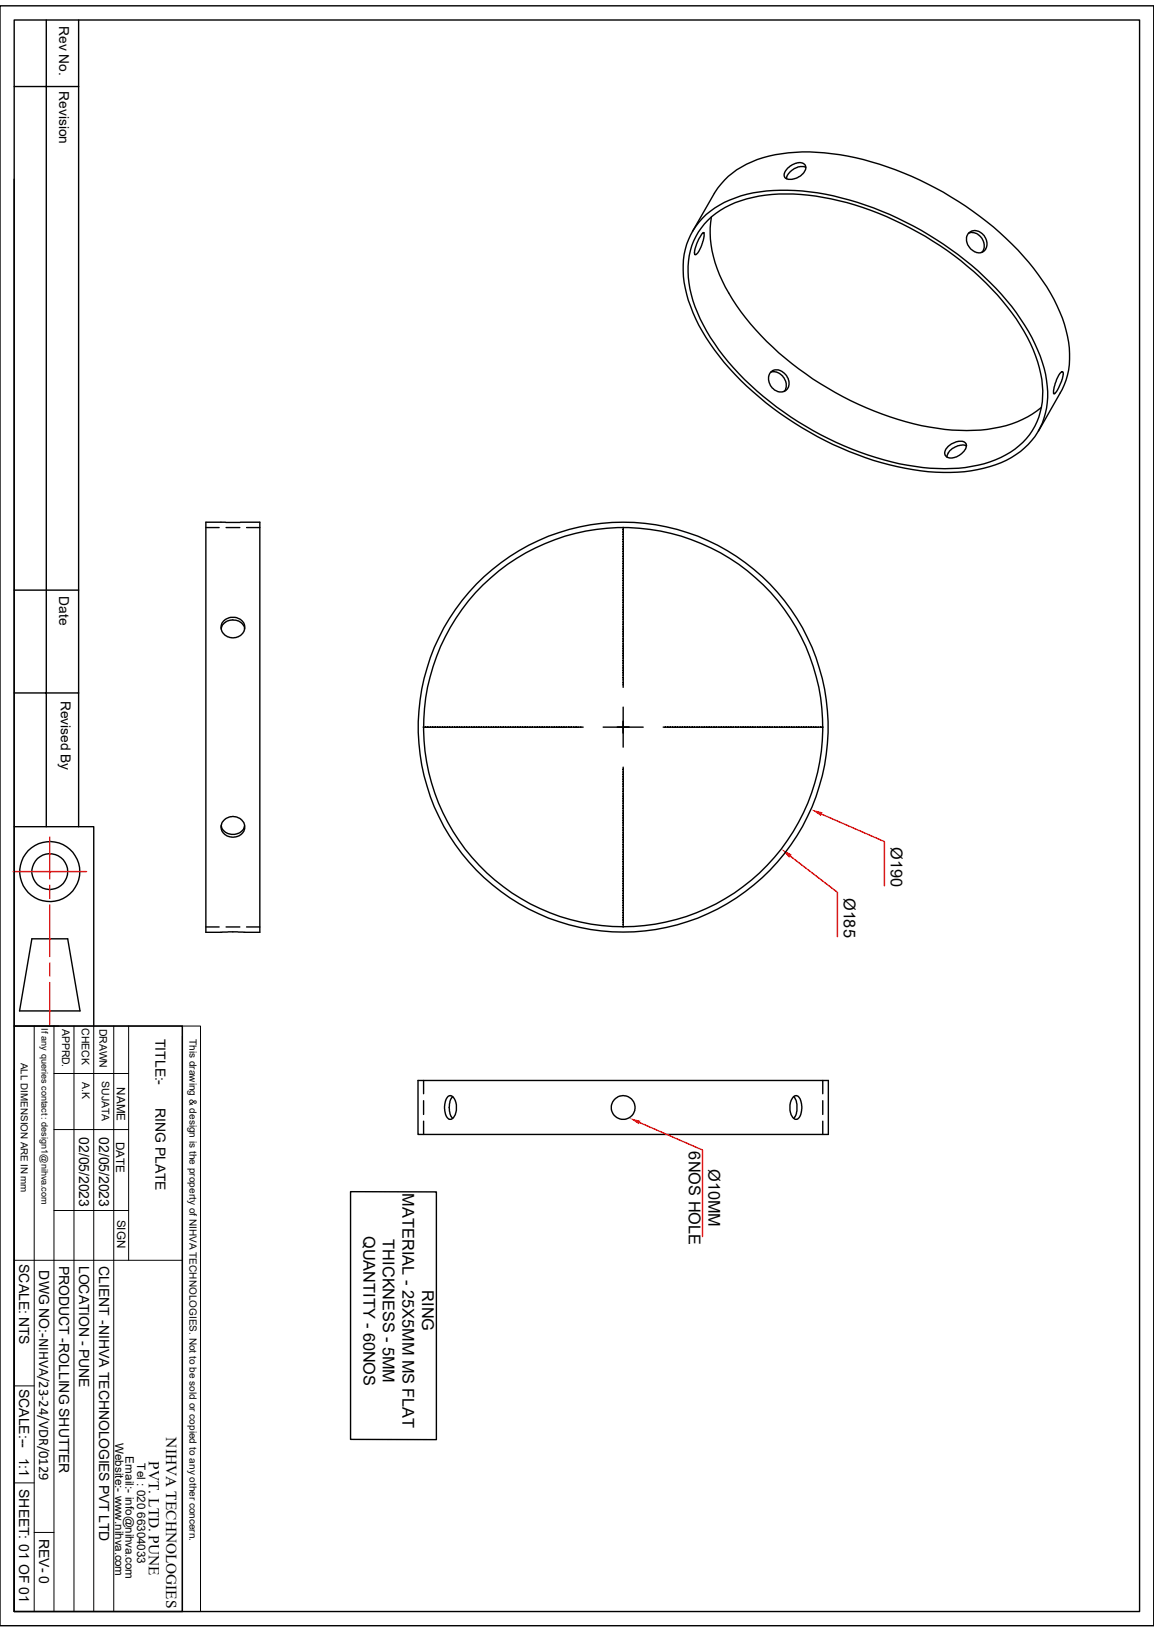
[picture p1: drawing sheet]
<svg xmlns="http://www.w3.org/2000/svg" width="210mm" height="297mm" viewBox="0 0 210 297" stroke-linecap="round" stroke-linejoin="round" font-family="sans-serif">
<g fill="none" stroke="#000" stroke-width=".25">
<path d="M0 1.1h210v294.8h-210zM2.6 3.6h204.8v289.7h-204.8zM2.6 15.7h11.7M8.4 3.6v146.9M14.3 3.6v146.9M2.6 32.6v117.9h14.5v36.2M127.8 39.7a18.7 18.7 0 0 1 11.7-4.9 44.1 44.1 0 0 1 20.9 3.6 58 58 0 0 1 24.6 18.5 28.2 28.2 0 0 1 5.6 13.4 13.1 13.1 0 0 1-8.4 13.9 30.6 30.6 0 0 1-17.5 1 59.4 59.4 0 0 1-33.8-20.4 28.8 28.8 0 0 1-6.5-14.5 13 13 0 0 1 3.4-10.6zM129.5 39.5a20.4 20.4 0 0 0 3.1 13.8 49.6 49.6 0 0 0 18 17.3 52.6 52.6 0 0 0 24 7.7 22.3 22.3 0 0 0 14.1-3.5l.8-.6M143.4 30.6l.9-.7a1.71 1.71 0 0 1 2.3 .2 2.02 2.02 0 0 1-1.4 2.2l-1.2 .3a.99 .99 0 0 1-1.2-.5 .99 .99 0 0 1 .3-1.2zM146.6 30.5a2.87 2.87 0 0 0-3.4 1.6l-.1 .4M126 42.1l4-6.9a15.3 15.3 0 0 1 10-6.8 38.5 38.5 0 0 1 20.1 1.5 59.5 59.5 0 0 1 28 18.9 29.1 29.1 0 0 1 6.5 14.5 13.2 13.2 0 0 1-1.6 8.2l-4 7M127.9 42.4a.25 .25 0 0 1 .3 .1 .25 .25 0 0 1-.1 .3l-.4 1.8-.6 1.3a.5 .5 0 0 1-.7 .4v-.7l.3-1.1 .6-1.2z"/>
<path d="M128.8 40.1a17.5 17.5 0 0 1 10.5-4.6 42.3 42.3 0 0 1 20.6 3.3 56.3 56.3 0 0 1 25.1 19.2 25.4 25.4 0 0 1 4.8 13.2 12.7 12.7 0 0 1-8.7 12.5 27.8 27.8 0 0 1-14.6 1.2 57.5 57.5 0 0 1-34.8-20.1 28 28 0 0 1-6.4-14.3 12.5 12.5 0 0 1 3.5-10.4zM176.2 42.5a2.04 2.04 0 0 1 3.3 1.1 1.58 1.58 0 0 1-.2 1.8 1.58 1.58 0 0 1-1.6 .5l-1.1-.7a2.15 2.15 0 0 1-.4-2.7zM176.3 42.5l.7-.2a2.34 2.34 0 0 1 1.8 3.5l-.1 .1M140.3 67.7l.7-.1 .9 .4 .8 .7 .3 .7 .1 .5a1.5 1.5 0 0 1-.4 1.3M140.3 67.7a2 2 0 0 1 3 1 1.65 1.65 0 0 1-.3 2.4 1.65 1.65 0 0 1-2.3-.4 2.19 2.19 0 0 1-.4-3zM192.9 67.9h.1a.32 .32 0 0 1 .4-.2 .32 .32 0 0 1 .1 .5 5.4 5.4 0 0 1-1.7 3.5l-.1-.6 .3-1.3zM37.5 95h9.8v74.7h-9.8zM37.5 96h2.4M41.1 96h2.5M44.9 96h2.4M113.4 96v1.7M113.4 97.8v1.1"/>
<path d="M113.4 99v1.8M172.5 81.3l.6-.5 1.4-.5a1 1 0 0 1 1.4 1l-.2 .5-.7 .8-1 .6-.8 .2a1.02 1.02 0 0 1-1.2-.5 1.02 1.02 0 0 1 .3-1.3zM175.9 81.2a2.87 2.87 0 0 0-3.5 1.6v.4M2.6 107.4h11.7M40.3 114.4a2.27 2.27 0 0 1 1.8-1.6 2.27 2.27 0 0 1 2.3 1.1l.1 .6M40.9 112.9v-.1a2.23 2.23 0 0 1 3.6 1.2 2.16 2.16 0 0 1-2 2.1 2.16 2.16 0 0 1-2.2-1.8 1.56 1.56 0 0 1 .6-1.4zM113.4 100.9v.8M113.4 101.8v.2M113.4 102.1v.8M113.4 103v1.8M113.4 104.9v1.1M113.4 106.1v2.7"/>
<path d="M113.4 108.8v1.2M113.4 110.1v1.7M113.4 111.9v.8M113.4 112.8v.3M113.4 113.2v.8M113.4 114v1.8M113.4 115.9v1.2M113.4 117.1v2.7M113.4 119.9v1.1M2.6 126.1h11.7M77 132.3h1.2M78.3 132.3h1.8"/>
<path d="M80.2 132.3h.8M81.1 132.3h.2M81.4 132.3h.8M82.3 132.3h1.8M84.2 132.3h1.1M85.4 132.3h2.7M88.1 132.3h1.2M89.4 132.3h1.7M91.2 132.3h.8M92.1 132.3h.3M92.5 132.3h.8M93.3 132.3h1.8"/>
<path d="M95.2 132.3h.8M96.1 132.3h.3M96.4 132.3h.8M97.3 132.3h1.8M99.2 132.3h1.1M100.4 132.3h2.7M103.2 132.3h1.1M104.4 132.3h1.7M109.8 132.3h7.3M113.4 121.1v1.8M113.4 123v.8M113.4 123.9v.2"/>
<path d="M113.4 124.2v.9M113.4 128.7v7.3M113.4 139.6v.8M120.7 132.3h1.7M122.5 132.3h1.2M123.7 132.3h1.8M125.6 132.3h.8M126.5 132.3h.2M126.8 132.3h.8M127.7 132.3h1.8M129.6 132.3h1.1M130.8 132.3h2.7"/>
<path d="M133.6 132.3h1.1M134.8 132.3h2.7M137.5 132.3h1.2M138.8 132.3h1.7M140.6 132.3h.8M141.5 132.3h.3M141.9 132.3h.8M142.7 132.3h1.8M144.6 132.3h1.2M145.8 132.3h2.7M148.6 132.3h1.2M2.6 150.5v36.2"/>
<path d="M40.3 150.2a2.22 2.22 0 0 0 3.3 1.4 1.74 1.74 0 0 0 .9-1.3M40.9 149.2v-.1a2.2 2.2 0 0 1 3.6 1.4 2.19 2.19 0 0 1-1.4 1.8 2.19 2.19 0 0 1-2.3-.5 1.67 1.67 0 0 1 .1-2.6zM113.4 140.5v1.7M113.4 142.3v.8M113.4 143.2v.3M113.4 143.6v.8M113.4 144.4v1.8M113.4 146.3v1.1M113.4 147.5v2.7M113.4 150.3v1.1M113.4 151.5v1.8M113.4 153.4v.8"/>
<path d="M113.4 154.3v.2M113.4 154.6v.8M113.4 155.5v1.8M113.4 157.4v1.1M113.4 158.6v2.6M5.8 170.9h6.5l2.3 13.1h-11zM37.5 168.7h2.4M41.1 168.7h2.5M44.9 168.7h2.4M113.4 161.3v1.2M113.4 162.6v1.7M113.4 164.4v.8"/>
<path d="M113.4 165.3v.3M113.4 165.7v.8M113.4 166.5v1.8M113.4 168.4v.3M2.6 186.7h30.6v106.6h-30.6zM2.6 194.8v98.5M76.1 196.6h74.6v9.9h-74.6zM77.1 196.6v2.5M81.5 199.6a.77 .77 0 0 1 1.3 .5l.3 .9v1.1l-.4 1a.79 .79 0 0 1-.8 .6 .79 .79 0 0 1-.7-.8 3.7 3.7 0 0 1 .3-3.3zM82.4 199.6a2.1 2.1 0 0 0-.6 1.7v.6a2.17 2.17 0 0 0 .6 1.6M144.4 199.6a.81 .81 0 0 1 .9-.1 .81 .81 0 0 1 .4 .8l.1 .1a2.96 2.96 0 0 1-.8 3.3 1.38 1.38 0 0 1-1.2-1.5v-1.6zM144.4 199.6a3.6 3.6 0 0 1 0 3.9"/>
<path d="M149.7 196.6v2.5M77.1 200.3v2.5M77.1 204v2.5M149.7 200.3v2.5M149.7 204v2.5"/>
<circle cx="113.4" cy="132.3" r="36.3"/>
<circle cx="9.1" cy="158.6" r="5.5"/>
<circle cx="9.1" cy="158.6" r="3.3"/>
<circle cx="113.4" cy="201.6" r="2.16"/>
</g>
<g fill="none" stroke="#000" stroke-width=".18">
<path d="M2.6 186.7h30.6M6.2 186.7v106.6M9.8 195.4h13.6M9.8 186.7v106.6M13.5 186.7v106.6M17.1 186.7v106.6M20.7 186.7v106.6M23.4 186.7v42.7M33.2 186.7h3.3v106.6h-3.3zM33.2 188.6v104.7M9.8 205.6h13.6M2.6 229.4h30.6"/>
<path d="M9.8 220.3h13.6M2.6 252.2h3.6M2.6 269.9h3.6M6.2 278.9h3.6"/>
</g>
<path d="M2.4 158.6h13.3M9.1 152.4v7.5M143.8 155.8l8.6 6.6v8.1M9.1 161.1v2.4M9.1 164.7v9.4M9.1 175.3v2.3M9.1 178.8v7.6" fill="none" stroke="#f00" stroke-width=".25"/>
<path d="M142.2 154.5l1.9 1-.5 .6z" fill="#f00"/>
<g fill="none" stroke="#000" stroke-width=".25">
<path d="M112.4 132.3h2.1M113.4 131.3v2.1"/>
<circle cx="113.4" cy="132.3" r="37.3"/>
</g>
<path d="M149.5 148.2l11.5 5v8" fill="none" stroke="#f00" stroke-width=".25"/>
<path d="M147.6 147.3l2.1 .5-.3 .7z" fill="#f00"/>
<path d="M112.4 132.3h2.1M113.4 131.3v2.1" fill="none" stroke="#000" stroke-width=".25"/>
<path d="M116.4 204.3l11.4 5v15.7" fill="none" stroke="#f00" stroke-width=".25"/>
<path d="M114.5 203.5l2 .5-.2 .6z" fill="#f00"/>
<path d="M63.8 216.9h15.6v45.1h-15.6z" fill="none" stroke="#000" stroke-width=".25"/>
<g font-size="3">
<text x="162.1" y="154.1" transform="rotate(90 162.1 154.1)">Ø190</text>
<text x="153.6" y="163.4" transform="rotate(90 153.6 163.4)">Ø185</text>
<text x="125.3" y="209.6" transform="rotate(90 125.3 209.6)">6NOS HOLE</text>
<text x="128.9" y="212.8" transform="rotate(90 128.9 212.8)">Ø10MM</text>
<text x="73.3" y="217.1" transform="rotate(90 73.3 217.1)">MATERIAL - 25X5MM MS FLAT</text>
<text x="66.1" y="224.9" transform="rotate(90 66.1 224.9)">QUANTITY - 60NOS</text>
<text x="69.7" y="225.5" transform="rotate(90 69.7 225.5)">THICKNESS - 5MM</text>
<text x="76.8" y="234.8" transform="rotate(90 76.8 234.8)">RING</text>
</g>
<g font-size="2.8">
<text x="30.3" y="261.6" transform="rotate(90 30.3 261.6)">NIHVA TECHNOLOGIES</text>
<text x="27.1" y="265.9" transform="rotate(90 27.1 265.9)">PVT. LTD. PUNE</text>
</g>
<g font-size="2.5">
<text x="10.8" y="4.7" transform="rotate(90 10.8 4.7)">Rev No.</text>
<text x="10.8" y="16.6" transform="rotate(90 10.8 16.6)">Revision</text>
<text x="10.8" y="108.5" transform="rotate(90 10.8 108.5)">Date</text>
<text x="11" y="127.5" transform="rotate(90 11 127.5)">Revised By</text>
<text x="28.3" y="189" transform="rotate(90 28.3 189)">TITLE:-</text>
<text x="28.3" y="201.6" transform="rotate(90 28.3 201.6)">RING PLATE</text>
<text x="14.4" y="207" transform="rotate(90 14.4 207)">02/05/2023</text>
<text x="18.1" y="207" transform="rotate(90 18.1 207)">02/05/2023</text>
<text x="3.5" y="230" transform="rotate(90 3.5 230)">SCALE: NTS</text>
<text x="7.1" y="231.2" transform="rotate(90 7.1 231.2)">DWG NO:-NIHVA/23-24/VDR/0129</text>
<text x="10.8" y="230.3" transform="rotate(90 10.8 230.3)">PRODUCT -ROLLING SHUTTER</text>
<text x="14.4" y="230.3" transform="rotate(90 14.4 230.3)">LOCATION - PUNE</text>
<text x="18" y="230.4" transform="rotate(90 18 230.4)">CLIENT -NIHVA TECHNOLOGIES PVT LTD</text>
<text x="3.5" y="252.7" transform="rotate(90 3.5 252.7)">SCALE:--</text>
<text x="3.5" y="265.3" transform="rotate(90 3.5 265.3)">1:1</text>
<text x="3.5" y="271" transform="rotate(90 3.5 271)">SHEET: 01 OF 01</text>
<text x="7.2" y="280" transform="rotate(90 7.2 280)">REV- 0</text>
</g>
<g font-size="2.1">
<text x="21.3" y="197.9" transform="rotate(90 21.3 197.9)">NAME</text>
<text x="21.1" y="207.9" transform="rotate(90 21.1 207.9)">DATE</text>
<text x="21.3" y="222" transform="rotate(90 21.3 222)">SIGN</text>
<text x="21" y="262.6" transform="rotate(90 21 262.6)">Website:- www.nihva.com</text>
<text x="22.9" y="265" transform="rotate(90 22.9 265)">Email:- info@nihva.com</text>
<text x="25" y="266.3" transform="rotate(90 25 266.3)">Tel : 020 66304033</text>
</g>
<g font-size="1.9">
<text x="11.3" y="187.2" transform="rotate(90 11.3 187.2)">APPRD.</text>
<text x="14.9" y="187.1" transform="rotate(90 14.9 187.1)">CHECK</text>
<text x="18.1" y="187.2" transform="rotate(90 18.1 187.2)">DRAWN</text>
<text x="14.9" y="196.9" transform="rotate(90 14.9 196.9)">A.K</text>
<text x="18.5" y="196.8" transform="rotate(90 18.5 196.8)">SUJATA</text>
</g>
<g font-size="1.8">
<text x="34.5" y="189.1" transform="rotate(90 34.5 189.1)">This drawing &amp; design is the property of NIHVA TECHNOLOGIES. Not to be sold or copied to any other concern.</text>
<text x="3.8" y="193.4" transform="rotate(90 3.8 193.4)">ALL DIMENSION ARE IN mm</text>
</g>
<text font-size="1.7" x="7.5" y="187.2" transform="rotate(90 7.5 187.2)">If any queries contact : design1@nihva.com</text>
</svg>
